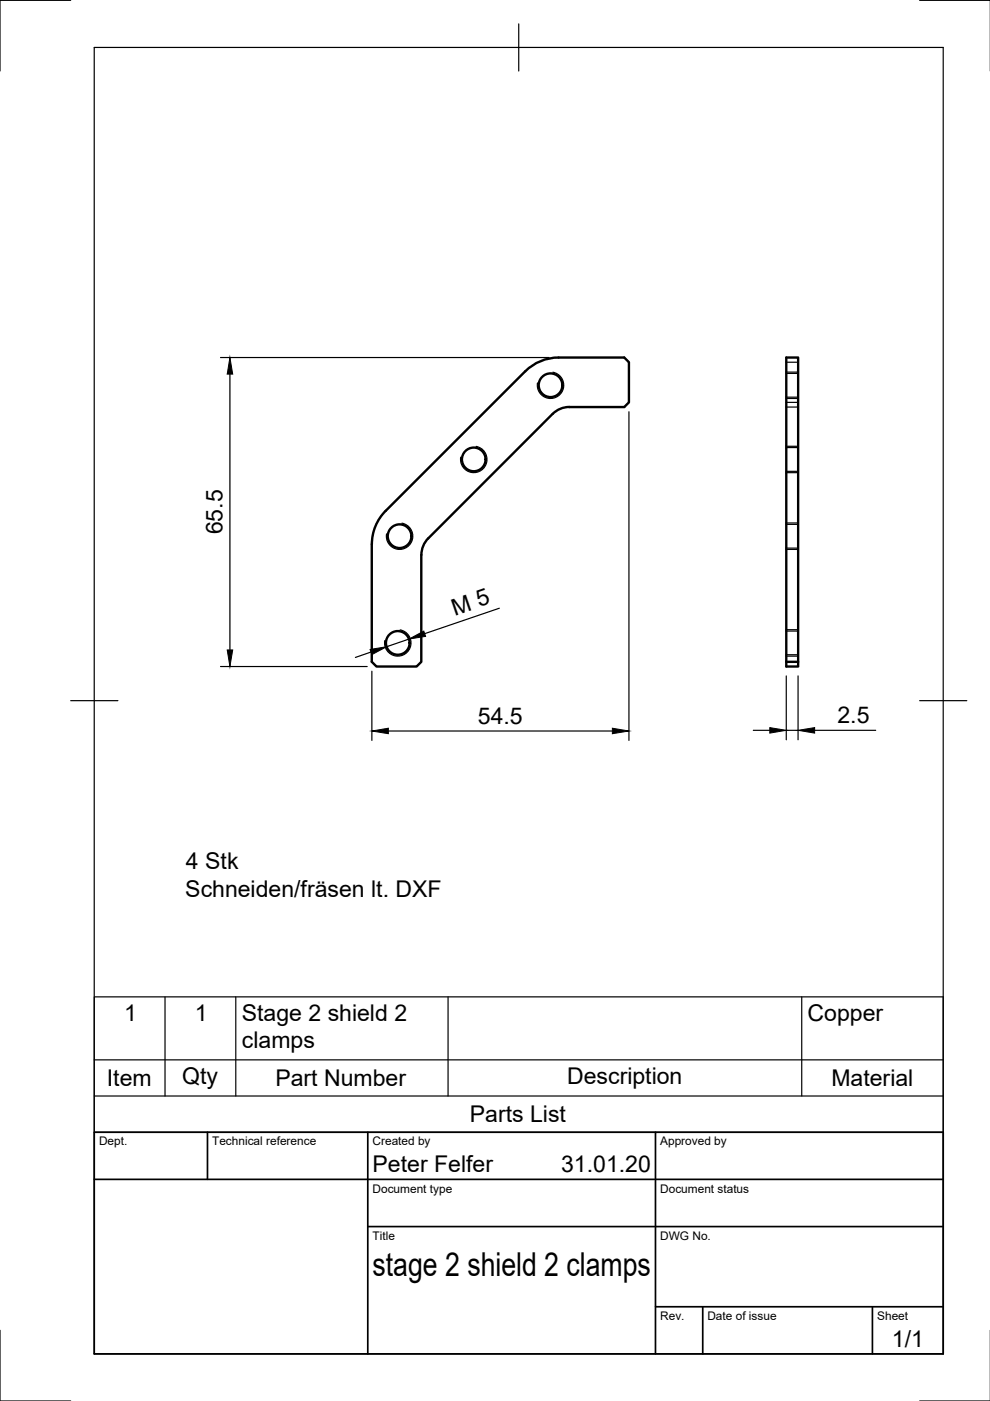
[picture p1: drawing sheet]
<svg xmlns="http://www.w3.org/2000/svg" width="210mm" height="297mm" viewBox="0 0 210 297" stroke-linecap="round" stroke-linejoin="round" font-family="sans-serif">
<!-- layer: Visible -->
<g fill="none" stroke="#000" stroke-width=".51">
<path d="M117.2 87.8l-26.4 26.3-.7 .9-.5 1-.3 1.7M120.7 86.3h11.7l.9-1v-8.5l-.9-1h-14a10 10 0 0 0-7 2.9l-29.6 29.6a10 10 0 0 0-3 7.1v24.9l1 1h8.5l1-1v-22.6M120.7 86.3l-1.1 .1-1 .4-1.4 .9M166.7 140.3h2.5v1h-2.5v-65.5h2.5v64.5"/>
<circle cx="100.4" cy="97.4" r="2.51"/>
<circle cx="116.7" cy="81.7" r="2.51"/>
<circle cx="84.7" cy="113.7" r="2.51"/>
<circle cx="84.3" cy="136.3" r="2.51"/>
</g>
<!-- layer: Visible Narrow -->
<path d="M117.2 78.9a2.8 2.8 0 0 1 2.3 3.3 2.8 2.8 0 0 1-3.3 2.2 2.8 2.8 0 0 1-2.2-3.2M100.9 94.6a2.8 2.8 0 0 1 2.3 3.3 2.8 2.8 0 0 1-3.2 2.3 2.8 2.8 0 0 1-2.3-3.3M85.2 110.9a2.8 2.8 0 0 1 2.3 3.3 2.8 2.8 0 0 1-3.3 2.2 2.8 2.8 0 0 1-2.2-3.2M84.8 133.5a2.8 2.8 0 0 1 2.3 3.3 2.8 2.8 0 0 1-3.2 2.3 2.8 2.8 0 0 1-2.3-3.3" fill="none" stroke="#000" stroke-width=".25"/>
<!-- layer: Hidden -->
<path d="M166.7 76.8h2.5M166.7 79.2h2.5M166.7 85.3h2.5M166.7 86.3h2.5M166.7 84.2h2.5M166.7 94.9h2.5M166.7 99.9h2.5M166.7 111.2h2.5M166.7 116.2h2.5M166.7 133.8h2.5M166.7 138.8h2.5" fill="none" stroke="#000" stroke-width=".25"/>
<!-- layer: Hidden Narrow -->
<path d="M166.7 78.9h2.5M166.7 84.5h2.5M166.7 94.6h2.5M166.7 110.9h2.5M166.7 116.5h2.5M166.7 100.2h2.5M166.7 133.5h2.5M166.7 139.1h2.5" fill="none" stroke="#000" stroke-width=".25"/>
<!-- layer: Border -->
<path d="M15 .1h-15v15M20 10.1h180v276.9h-180zM110 5.1v10M195 .1h15M15 148.6h10M195 148.6h10M0 282.1v14.9h15M195 297h15" fill="none" stroke="#000" stroke-width=".25"/>
<!-- layer: TitleBlock -->
<path d="M20 240.1h180v46.9h-180zM20 250h180M44 240.1v9.9M78 240.1v46.9M139 240.1v46.9M78 260.1h122M139 277.1h61M149 277.1v9.9M185 277.1v9.9" fill="none" stroke="#000" stroke-width=".36"/>
<!-- layer: FD_Dimensions -->
<g fill="none" stroke="#000" stroke-width=".25">
<path d="M46.8 75.8h69.6M48.7 79.3v58.5M133.3 87.3v69.7M78.7 138.2l-3.3 1.2M86.7 135.5l-4.7 1.6M105.9 129l-15.9 5.4M46.8 141.3h31.1M78.8 142.3v14.7M82.3 155h47.5M159.7 154.8h3.5M166.7 143.3v13.6M166.7 154.8h2.5"/>
<path d="M169.2 143.3v13.6M172.7 154.8h13"/>
</g>
<path d="M48.7 75.8l.6 3.5h-1.1zM48.2 137.8h1.1l-.6 3.5zM78.5 137.7l3.5-.6-3.2 1.7zM86.7 135.5l3.2-1.7 .3 1.1zM78.8 155l3.5-.6v1.2zM129.8 154.4l3.5 .6-3.5 .6zM163.2 154.3l3.5 .5-3.5 .6zM169.2 154.8l3.5-.5v1.1z" fill="#000" stroke="#000" stroke-width=".21"/>
<!-- layer: Parts Lists -->
<path d="M20 211.4h180v28.7h-180zM35 211.4v21M50 211.4v21M95 211.4v21M170 211.4v21M20 232.4h180M20 224.7h180" fill="none" stroke="#000" stroke-width=".25"/>
<text font-size="7" x="79" y="270.6">stage 2 shield 2 clamps</text>
<g font-size="4.9">
<text x="47.2" y="113.3" transform="rotate(-90 47.2 113.3)">65.5</text>
<text x="96.4" y="130.5" transform="rotate(-19 96.4 130.5)">M 5</text>
<text x="101.3" y="153.4">54.5</text>
<text x="177.6" y="153.3">2.5</text>
<text x="39.4" y="184.3">4 Stk</text>
<text x="39.3" y="190.2">Schneiden/fräsen lt. DXF</text>
<text x="26.3" y="216.4">1</text>
<text x="41.3" y="216.4">1</text>
<text x="51.3" y="216.4">Stage 2 shield 2</text>
<text x="171.2" y="216.4">Copper</text>
<text x="51.3" y="222.3">clamps</text>
<text x="22.7" y="230.3">Item</text>
<text x="38.6" y="229.8">Qty</text>
<text x="58.4" y="230.3">Part Number</text>
<text x="120.2" y="229.8">Description</text>
<text x="176.3" y="230.3">Material</text>
<text x="99.6" y="237.9">Parts List</text>
<text x="79" y="248.5">Peter Felfer</text>
<text x="119" y="248.5">31.01.20</text>
<text x="189.1" y="285.7">1/1</text>
</g>
<g font-size="2.5">
<text x="21" y="242.9">Dept.</text>
<text x="45" y="242.9">Technical reference</text>
<text x="79" y="242.9">Created by</text>
<text x="140" y="242.9">Approved by</text>
<text x="79" y="252.8">Document type</text>
<text x="140" y="252.8">Document status</text>
<text x="79" y="262.9">Title</text>
<text x="140" y="262.9">DWG No.</text>
<text x="140" y="279.9">Rev.</text>
<text x="150" y="279.9">Date of issue</text>
<text x="186" y="279.9">Sheet</text>
</g>
</svg>
